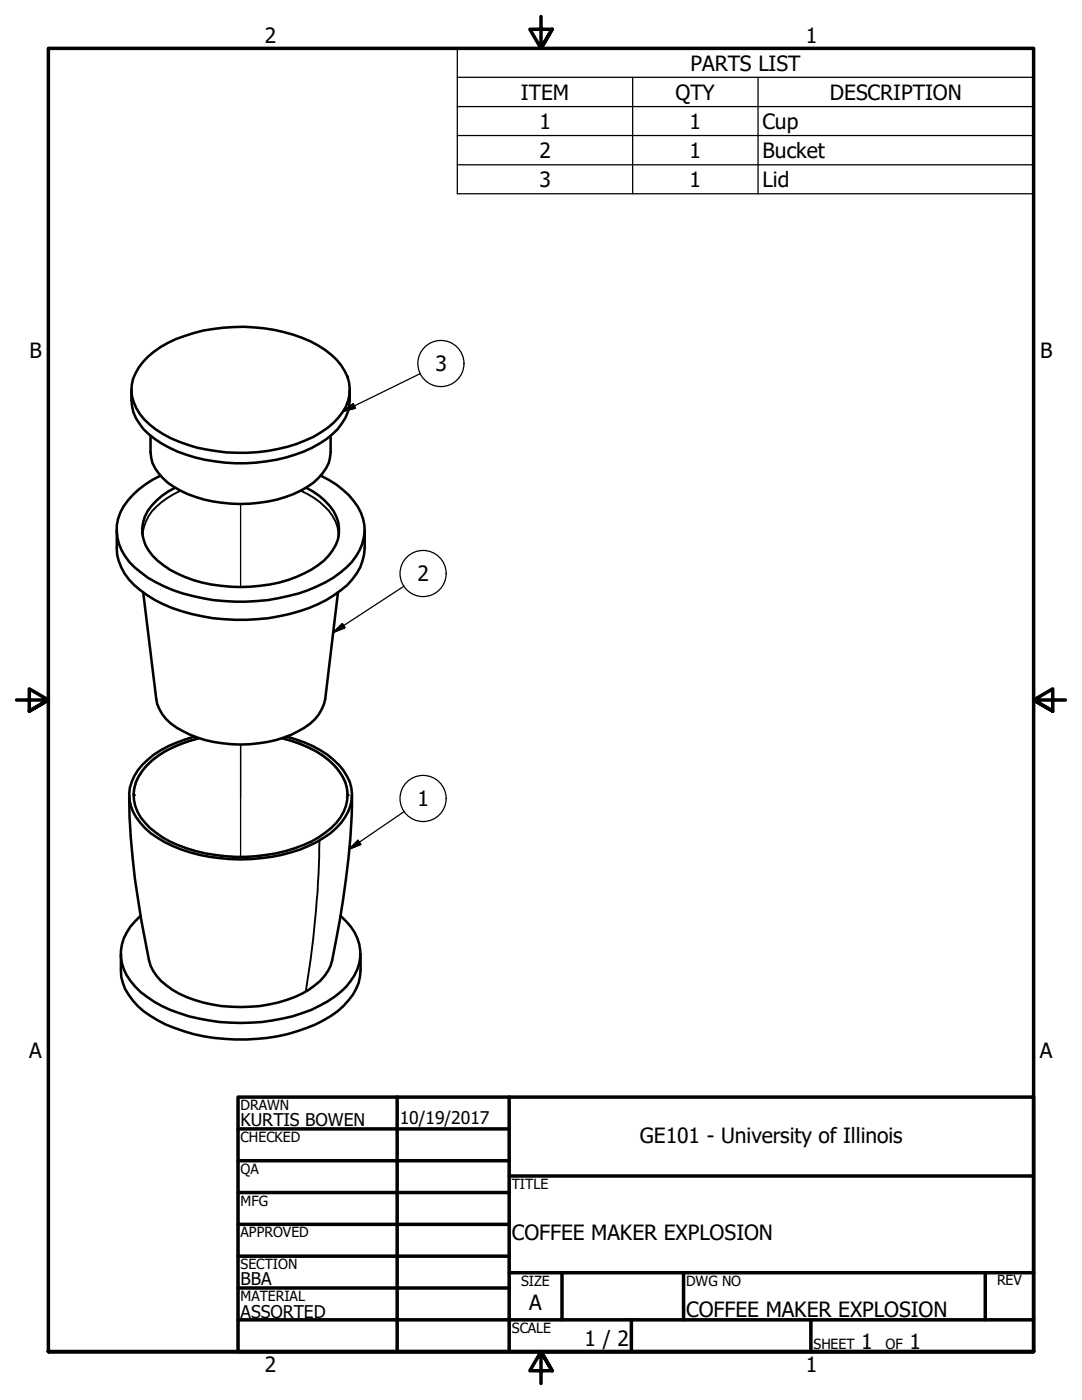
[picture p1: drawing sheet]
<svg xmlns="http://www.w3.org/2000/svg" width="216mm" height="279mm" viewBox="0 0 216 279" stroke-linecap="round" stroke-linejoin="round" font-family="sans-serif">
<!-- layer: Tweak Trail (ANSI) -->
<path d="M48 100.6v16.6M48 148.6v22.4" fill="none" stroke="#000" stroke-width=".25"/>
<!-- layer: Visible Narrow (ANSI) -->
<path d="M36 97.9a15.1 15.1 0 0 0-6.3 5.1 7.4 7.4 0 0 0-1.2 4.1M60 97.9a12.8 12.8 0 0 1 7.3 7.1l.3 2.1M39.8 147.3a20.5 20.5 0 0 0-11 6 8.2 8.2 0 0 0-2.1 5.4M56.3 147.3a20.5 20.5 0 0 1 10.9 6 8.2 8.2 0 0 1 2.1 5.4M63.8 167.8a202.6 202.6 0 0 1-2.8 30.1" fill="none" stroke="#000" stroke-width=".38"/>
<!-- layer: Visible (ANSI) -->
<path d="M26.2 77.8a9.9 9.9 0 0 0 4.7 9.8 30.7 30.7 0 0 0 20.2 4.7 27.5 27.5 0 0 0 15.2-5.6 9.6 9.6 0 0 0 3.5-8.9M29.5 71.2a24 24 0 0 1 13-5.5 33.5 33.5 0 0 1 21 3.3 12 12 0 0 1 6.2 7.4 8.5 8.5 0 0 1-3.2 8 26 26 0 0 1-15 5.8 33.6 33.6 0 0 1-19-3.6 12 12 0 0 1-6.1-7.4 7.9 7.9 0 0 1 2.1-6.9zM30 87a9.5 9.5 0 0 0 1.6 7.4 16.1 16.1 0 0 0 9.1 5.3 28.9 28.9 0 0 0 19.3-1.8 11.4 11.4 0 0 0 5.6-5.5l.4-2.2v-3.2M32 94.9a16.6 16.6 0 0 0-8 7.4 9.5 9.5 0 0 0 2.9 11 27.5 27.5 0 0 0 13.5 6.1 38.2 38.2 0 0 0 24.6-3.2 15 15 0 0 0 7.3-7.6 8.7 8.7 0 0 0-1.8-8.7 17.9 17.9 0 0 0-6.5-5M34.9 97.3a12.5 12.5 0 0 0-6 5.8 7.7 7.7 0 0 0 2.5 8.8 23.9 23.9 0 0 0 14.6 5.2 27.3 27.3 0 0 0 17.5-4.3 9.4 9.4 0 0 0 4.1-6.3 7.8 7.8 0 0 0-2.8-6.6l-2.3-1.8-1.4-.8M23.3 105.8v3.6a10.7 10.7 0 0 0 4.7 8.4 29.6 29.6 0 0 0 14.5 5.6 38.3 38.3 0 0 0 22.6-3.6 18.4 18.4 0 0 0 6.1-5.4 10.3 10.3 0 0 0 1.6-5v-3.6M28.6 118.2l2.6 21.3a8.5 8.5 0 0 0 5.3 6.4 26.1 26.1 0 0 0 23 0 9.1 9.1 0 0 0 5.4-6.4l2.5-21.3M25.8 158.7a156 156 0 0 0 4.2 34 12.1 12.1 0 0 0 7.3 6.3 29.8 29.8 0 0 0 23-.7 10.7 10.7 0 0 0 6-6.7 173.1 173.1 0 0 0 3.9-32.9M38.8 147a22 22 0 0 0-10.4 5.7 8.1 8.1 0 0 0-.4 11.5 19.9 19.9 0 0 0 10 5.9 36 36 0 0 0 23.5-1.3 15 15 0 0 0 8-6.8 8.1 8.1 0 0 0-1.9-9.3 21.1 21.1 0 0 0-10.4-5.7M39.8 147.3a22 22 0 0 0-10.5 5.5 7.9 7.9 0 0 0-.3 11.4 19.3 19.3 0 0 0 10.1 5.7 33.6 33.6 0 0 0 24.5-2.8 13.3 13.3 0 0 0 5-5.1 7.9 7.9 0 0 0-1.9-9.2 20.4 20.4 0 0 0-10.4-5.5M24.1 190.4v3.3a9.7 9.7 0 0 0 3.4 7.1 24.8 24.8 0 0 0 11.1 5.6 39.4 39.4 0 0 0 24.3-1.9 16.3 16.3 0 0 0 8.2-7.1 12.8 12.8 0 0 0 .8-7M28.1 182.8a10.2 10.2 0 0 0-4 8.2 10.9 10.9 0 0 0 5.2 7.9 31.2 31.2 0 0 0 16.6 5.2 36.5 36.5 0 0 0 17.9-3.4 15 15 0 0 0 7.5-7.3 8.7 8.7 0 0 0-2.3-9.6l-1.1-1" fill="none" stroke="#000" stroke-width=".51"/>
<g fill="#000">
<circle cx="26.7" cy="158.7" r=".25"/>
<circle cx="69.3" cy="158.7" r=".25"/>
</g>
<!-- layer: Symbol (ANSI) -->
<g fill="none" stroke="#000" stroke-width=".25">
<path d="M91.2 15.4v-5.7h115v5.7M91.2 15.4h115v5.9M91.2 15.4v23.3h115v-17.4M126.2 15.4v23.3M151.3 15.4v23.3M91.2 21.3h115M91.2 27.1h115M91.2 32.9h115M83.9 74.5l-15.4 7.6M68.5 82.1l2-1.5 .4 .9zM80.6 117l-14.1 9.2M66.5 126.2l1.8-1.7 .5 .8z"/>
<path d="M71.4 167.7l.6 .8-2.3 1zM80.7 161.9l-11 7.6"/>
<circle cx="88" cy="72.5" r="4.6"/>
<circle cx="84.4" cy="114.5" r="4.6"/>
<circle cx="84.4" cy="159.4" r="4.6"/>
</g>
<!-- layer: Border (ANSI) -->
<g fill="none" stroke="#000" stroke-width=".7">
<path d="M107.9 3.3v6.4l-2.2-3.9h4.5l-2.3 3.9 2.3-3.9M3.3 139.7h6.4l-3.9-2.2v4.4l3.9-2.2-3.9 2.2M212.6 139.7h-6.4l3.9-2.2v4.4l-3.9-2.2 3.9 2.2M47.5 218.9h158.7v50.8h-158.7zM79.2 218.9v50.8M101.6 218.9v50.8M47.5 225.3h54.1M47.5 231.6h54.1M47.5 238h54.1M101.6 234.7h104.6M47.5 244.3h54.1M47.5 250.7h54.1"/>
<path d="M47.5 257h54.1M101.6 254h104.6M112.1 254v9.4M136.4 254v9.4M196.6 254v9.4M9.7 269.7v-260h196.5v260h-196.5h196.5M47.5 263.4h158.7M110.2 273.6l-2.3-3.9 2.3 3.9h-4.5l2.2-3.9v6.4M126 263.4v6.3M161.8 263.4v6.3"/>
</g>
<!-- layer: Symbol (ANSI) -->
<path d="M68.5 82.1l2-1.5zM68.5 82.1l2-1.5 .4 .9zM66.5 126.2l1.8-1.7zM66.5 126.2l1.8-1.7 .5 .8zM71.4 167.7l-1.7 1.8zM71.4 167.7l.6 .8-2.3 1z" fill="#000" stroke="#000" stroke-width=".25"/>
<g font-size="4.2">
<text x="52.8" y="8.6">2</text>
<text x="160.8" y="8.6">1</text>
<text x="137.8" y="14.1">PARTS LIST</text>
<text x="103.9" y="19.9">ITEM</text>
<text x="134.8" y="19.9">QTY</text>
<text x="165.6" y="19.9">DESCRIPTION</text>
<text x="107.6" y="25.7">1</text>
<text x="137.6" y="25.7">1</text>
<text x="152.1" y="25.7">Cup</text>
<text x="107.6" y="31.5">2</text>
<text x="137.6" y="31.5">1</text>
<text x="152.1" y="31.6">Bucket</text>
<text x="107.6" y="37.3">3</text>
<text x="137.6" y="37.3">1</text>
<text x="152.1" y="37.3">Lid</text>
<text x="5.9" y="71.4">B</text>
<text x="207.6" y="71.4">B</text>
<text x="86.9" y="74.1">3</text>
<text x="83.3" y="116">2</text>
<text x="83.3" y="160.9">1</text>
<text x="5.8" y="211.1">A</text>
<text x="207.5" y="211.1">A</text>
<text x="127.7" y="228">GE101 - University of Illinois</text>
<text x="102.1" y="247.4">COFFEE MAKER EXPLOSION</text>
<text x="105.6" y="261.5">A</text>
<text x="136.9" y="262.8">COFFEE MAKER EXPLOSION</text>
<text x="116.6" y="268.6">1 / 2</text>
<text x="171.8" y="269.2">1</text>
<text x="181.5" y="269.2">1</text>
<text x="52.8" y="273.8">2</text>
<text x="160.8" y="273.8">1</text>
</g>
<g font-size="3.5">
<text x="48" y="224.7">KURTIS BOWEN</text>
<text x="79.8" y="224.2">10/19/2017</text>
<text x="48" y="256.5">BBA</text>
<text x="48" y="263">ASSORTED</text>
</g>
<g font-size="2.8">
<text x="48" y="221.5">DRAWN</text>
<text x="48" y="227.9">CHECKED</text>
<text x="48" y="234.3">QA</text>
<text x="102.1" y="237.2">TITLE</text>
<text x="48" y="240.6">MFG</text>
<text x="48" y="247">APPROVED</text>
<text x="48" y="253.2">SECTION</text>
<text x="104" y="256.6">SIZE</text>
<text x="136.9" y="256.6">DWG NO</text>
<text x="198.9" y="256.5">REV</text>
<text x="48" y="259.7">MATERIAL</text>
<text x="102.1" y="266">SCALE</text>
<text x="162.3" y="269.2">SHEET</text>
<text x="176.7" y="269.2">OF</text>
</g>
</svg>
